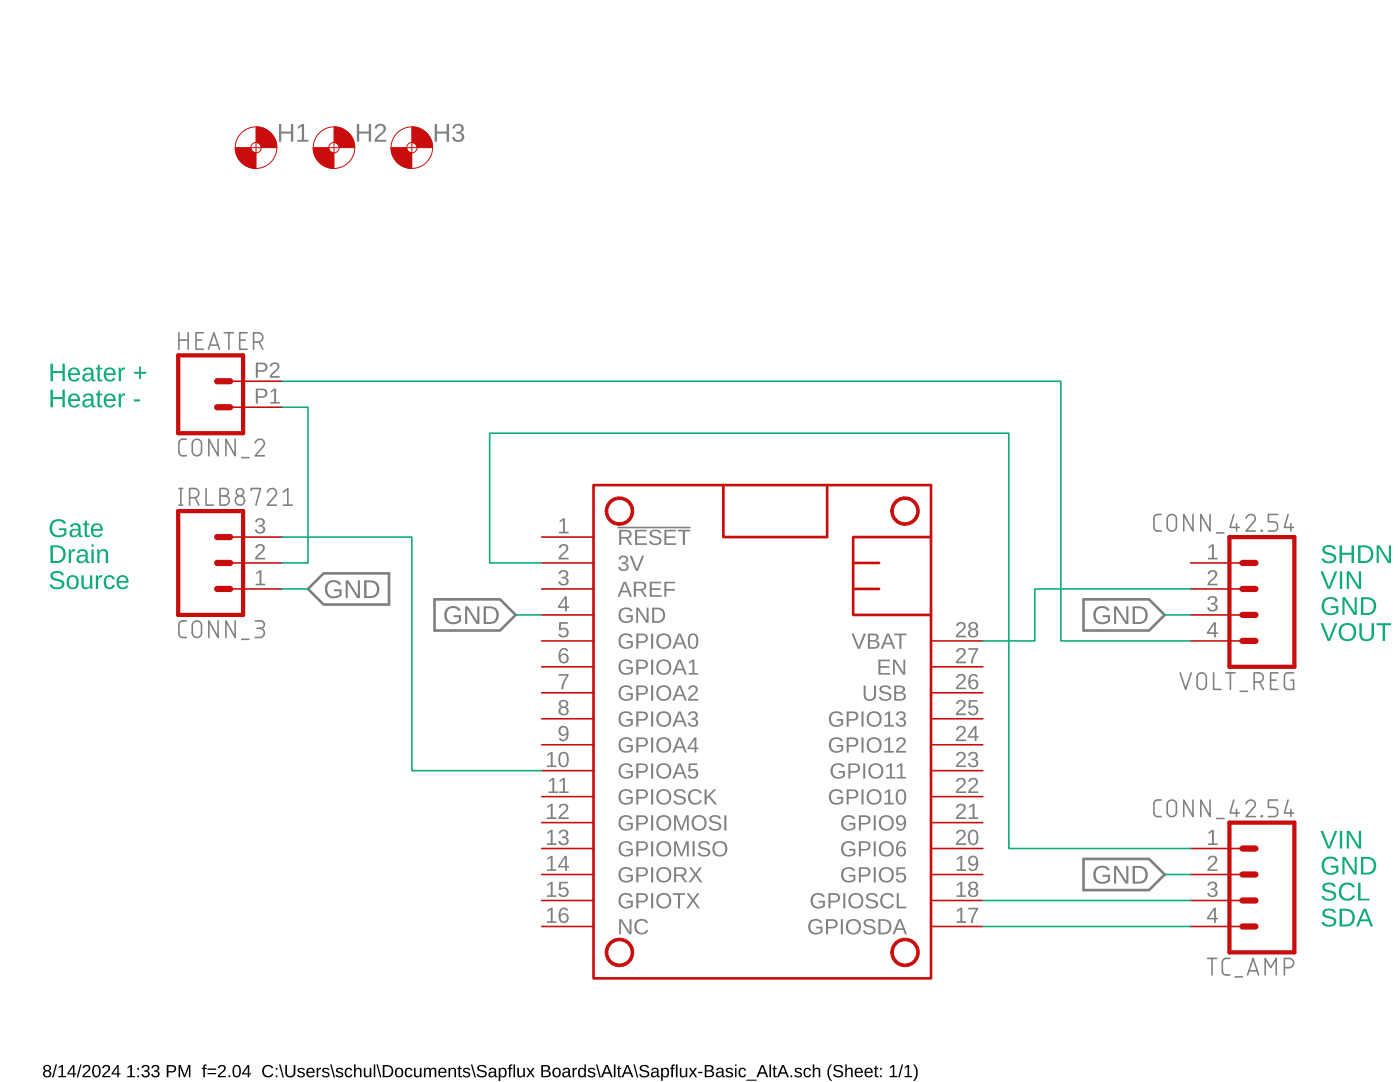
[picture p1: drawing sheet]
<?xml version="1.0" encoding="utf-8"?>
<!DOCTYPE eagle SYSTEM "eagle.dtd">
<eagle version="9.6.2">
<drawing>
<settings>
<setting alwaysvectorfont="no"/>
<setting verticaltext="up"/>
</settings>
<grid distance="0.1" unitdist="inch" unit="inch" style="lines" multiple="1" display="no" altdistance="0.01" altunitdist="inch" altunit="inch"/>
<schematic xreflabel="%F%N/%S.%C%R" xrefpart="/%S.%C%R">
<libraries>
<library name="bschulz">
<symbols>
<symbol name="MICROSHIELD">
<wire x1="0" y1="33.02" x2="0" y2="22.86" width="0.254" layer="94"/>
<wire x1="0" y1="22.86" x2="0" y2="12.7" width="0.254" layer="94"/>
<wire x1="0" y1="12.7" x2="0" y2="0" width="0.254" layer="94"/>
<wire x1="0" y1="0" x2="48.26" y2="0" width="0.254" layer="94"/>
<wire x1="48.26" y1="0" x2="48.26" y2="33.02" width="0.254" layer="94"/>
<wire x1="48.26" y1="33.02" x2="12.7" y2="33.02" width="0.254" layer="94"/>
<pin name="!RESET" x="5.08" y="-5.08" length="middle" direction="in" rot="R90"/>
<pin name="3V" x="7.62" y="-5.08" length="middle" direction="sup" rot="R90"/>
<pin name="AREF" x="10.16" y="-5.08" length="middle" direction="pas" rot="R90"/>
<pin name="GND" x="12.7" y="-5.08" length="middle" direction="pwr" rot="R90"/>
<pin name="GPIOA0" x="15.24" y="-5.08" length="middle" rot="R90"/>
<pin name="GPIOA1" x="17.78" y="-5.08" length="middle" rot="R90"/>
<pin name="GPIOA2" x="20.32" y="-5.08" length="middle" rot="R90"/>
<pin name="GPIOA3" x="22.86" y="-5.08" length="middle" rot="R90"/>
<pin name="GPIOA4" x="25.4" y="-5.08" length="middle" rot="R90"/>
<pin name="GPIOA5" x="27.94" y="-5.08" length="middle" rot="R90"/>
<pin name="GPIOSCK" x="30.48" y="-5.08" length="middle" rot="R90"/>
<pin name="GPIOMOSI" x="33.02" y="-5.08" length="middle" rot="R90"/>
<pin name="GPIOMISO" x="35.56" y="-5.08" length="middle" rot="R90"/>
<pin name="GPIORX" x="38.1" y="-5.08" length="middle" rot="R90"/>
<pin name="GPIOTX" x="40.64" y="-5.08" length="middle" rot="R90"/>
<pin name="NC" x="43.18" y="-5.08" length="middle" direction="pas" rot="R90"/>
<pin name="GPIOSDA" x="43.18" y="38.1" length="middle" rot="R270"/>
<pin name="GPIOSCL" x="40.64" y="38.1" length="middle" rot="R270"/>
<circle x="45.72" y="30.48" radius="1.27" width="0.254" layer="94"/>
<circle x="45.72" y="2.54" radius="1.27" width="0.254" layer="94"/>
<pin name="GPIO5" x="38.1" y="38.1" length="middle" rot="R270"/>
<pin name="GPIO9" x="33.02" y="38.1" length="middle" rot="R270"/>
<pin name="GPIO6" x="35.56" y="38.1" length="middle" rot="R270"/>
<pin name="GPIO10" x="30.48" y="38.1" length="middle" rot="R270"/>
<pin name="GPIO11" x="27.94" y="38.1" length="middle" rot="R270"/>
<pin name="GPIO12" x="25.4" y="38.1" length="middle" rot="R270"/>
<pin name="GPIO13" x="22.86" y="38.1" length="middle" rot="R270"/>
<pin name="EN" x="17.78" y="38.1" length="middle" direction="pas" rot="R270"/>
<pin name="USB" x="20.32" y="38.1" length="middle" direction="sup" rot="R270"/>
<pin name="VBAT" x="15.24" y="38.1" length="middle" direction="sup" rot="R270"/>
<wire x1="12.7" y1="33.02" x2="5.08" y2="33.02" width="0.254" layer="94"/>
<wire x1="5.08" y1="33.02" x2="0" y2="33.02" width="0.254" layer="94"/>
<wire x1="5.08" y1="33.02" x2="5.08" y2="25.4" width="0.254" layer="94"/>
<wire x1="5.08" y1="25.4" x2="7.62" y2="25.4" width="0.254" layer="94"/>
<wire x1="7.62" y1="25.4" x2="10.16" y2="25.4" width="0.254" layer="94"/>
<wire x1="10.16" y1="25.4" x2="12.7" y2="25.4" width="0.254" layer="94"/>
<wire x1="12.7" y1="25.4" x2="12.7" y2="33.02" width="0.254" layer="94"/>
<wire x1="7.62" y1="27.94" x2="7.62" y2="25.4" width="0.254" layer="94"/>
<wire x1="10.16" y1="27.94" x2="10.16" y2="25.4" width="0.254" layer="94"/>
<wire x1="0" y1="22.86" x2="5.08" y2="22.86" width="0.254" layer="94"/>
<wire x1="5.08" y1="22.86" x2="5.08" y2="12.7" width="0.254" layer="94"/>
<wire x1="5.08" y1="12.7" x2="0" y2="12.7" width="0.254" layer="94"/>
<circle x="2.54" y="2.54" radius="1.27" width="0.254" layer="94"/>
<circle x="2.54" y="30.48" radius="1.27" width="0.254" layer="94"/>
</symbol>
<symbol name="CONN_04">
<wire x1="1.27" y1="-5.08" x2="-5.08" y2="-5.08" width="0.4064" layer="94"/>
<wire x1="-1.27" y1="2.54" x2="0" y2="2.54" width="0.6096" layer="94"/>
<wire x1="-1.27" y1="0" x2="0" y2="0" width="0.6096" layer="94"/>
<wire x1="-1.27" y1="-2.54" x2="0" y2="-2.54" width="0.6096" layer="94"/>
<wire x1="-5.08" y1="7.62" x2="-5.08" y2="-5.08" width="0.4064" layer="94"/>
<wire x1="1.27" y1="-5.08" x2="1.27" y2="7.62" width="0.4064" layer="94"/>
<wire x1="-5.08" y1="7.62" x2="1.27" y2="7.62" width="0.4064" layer="94"/>
<wire x1="-1.27" y1="5.08" x2="0" y2="5.08" width="0.6096" layer="94"/>
<text x="-5.08" y="-7.366" size="1.778" layer="96" font="vector">&gt;VALUE</text>
<text x="-5.08" y="8.128" size="1.778" layer="95" font="vector">&gt;NAME</text>
<pin name="1" x="5.08" y="-2.54" visible="pad" length="middle" direction="pas" swaplevel="1" rot="R180"/>
<pin name="2" x="5.08" y="0" visible="pad" length="middle" direction="pas" swaplevel="1" rot="R180"/>
<pin name="3" x="5.08" y="2.54" visible="pad" length="middle" direction="pas" swaplevel="1" rot="R180"/>
<pin name="4" x="5.08" y="5.08" visible="pad" length="middle" direction="pas" swaplevel="1" rot="R180"/>
</symbol>
<symbol name="CONN_03">
<wire x1="1.27" y1="-2.54" x2="-5.08" y2="-2.54" width="0.4064" layer="94"/>
<wire x1="-1.27" y1="5.08" x2="0" y2="5.08" width="0.6096" layer="94"/>
<wire x1="-1.27" y1="2.54" x2="0" y2="2.54" width="0.6096" layer="94"/>
<wire x1="-1.27" y1="0" x2="0" y2="0" width="0.6096" layer="94"/>
<wire x1="-5.08" y1="7.62" x2="-5.08" y2="-2.54" width="0.4064" layer="94"/>
<wire x1="1.27" y1="-2.54" x2="1.27" y2="7.62" width="0.4064" layer="94"/>
<wire x1="-5.08" y1="7.62" x2="1.27" y2="7.62" width="0.4064" layer="94"/>
<text x="-5.08" y="-4.826" size="1.778" layer="96" font="vector">&gt;VALUE</text>
<text x="-5.08" y="8.128" size="1.778" layer="95" font="vector">&gt;NAME</text>
<pin name="1" x="5.08" y="0" visible="pad" length="middle" direction="pas" swaplevel="1" rot="R180"/>
<pin name="2" x="5.08" y="2.54" visible="pad" length="middle" direction="pas" swaplevel="1" rot="R180"/>
<pin name="3" x="5.08" y="5.08" visible="pad" length="middle" direction="pas" swaplevel="1" rot="R180"/>
</symbol>
<symbol name="CONN_02">
<wire x1="3.81" y1="-2.54" x2="-2.54" y2="-2.54" width="0.4064" layer="94"/>
<wire x1="1.27" y1="2.54" x2="2.54" y2="2.54" width="0.6096" layer="94"/>
<wire x1="1.27" y1="0" x2="2.54" y2="0" width="0.6096" layer="94"/>
<wire x1="-2.54" y1="5.08" x2="-2.54" y2="-2.54" width="0.4064" layer="94"/>
<wire x1="3.81" y1="-2.54" x2="3.81" y2="5.08" width="0.4064" layer="94"/>
<wire x1="-2.54" y1="5.08" x2="3.81" y2="5.08" width="0.4064" layer="94"/>
<text x="-2.54" y="-4.826" size="1.778" layer="96" font="vector">&gt;VALUE</text>
<text x="-2.54" y="5.588" size="1.778" layer="95" font="vector">&gt;NAME</text>
<pin name="1" x="7.62" y="0" visible="pad" length="middle" direction="pas" swaplevel="1" rot="R180"/>
<pin name="2" x="7.62" y="2.54" visible="pad" length="middle" direction="pas" swaplevel="1" rot="R180"/>
</symbol>
<symbol name="MOUNT-HOLE">
<wire x1="0" y1="1.27" x2="1.27" y2="0" width="1.524" layer="94" curve="-90" cap="flat"/>
<wire x1="-1.27" y1="0" x2="0" y2="-1.27" width="1.524" layer="94" curve="90" cap="flat"/>
<wire x1="-0.508" y1="0" x2="0.508" y2="0" width="0.0508" layer="94"/>
<wire x1="0" y1="0.508" x2="0" y2="-0.508" width="0.0508" layer="94"/>
<circle x="0" y="0" radius="2.032" width="0.0508" layer="94"/>
<circle x="0" y="0" radius="0.508" width="0.0508" layer="94"/>
<text x="2.032" y="0.5842" size="1.778" layer="95">&gt;NAME</text>
<text x="2.032" y="-2.4638" size="1.778" layer="96">&gt;VALUE</text>
</symbol>
</symbols>
<devicesets>
<deviceset name="FEATHERWING" prefix="MS">
<gates>
<gate name="G$1" symbol="MICROSHIELD" x="-25.4" y="-15.24"/>
</gates>
<devices>
<device name="" package="FEATHERWING">
<connects>
<connect gate="G$1" pin="!RESET" pad="1"/>
<connect gate="G$1" pin="3V" pad="2"/>
<connect gate="G$1" pin="AREF" pad="3"/>
<connect gate="G$1" pin="EN" pad="27"/>
<connect gate="G$1" pin="GND" pad="4"/>
<connect gate="G$1" pin="GPIO10" pad="22"/>
<connect gate="G$1" pin="GPIO11" pad="23"/>
<connect gate="G$1" pin="GPIO12" pad="24"/>
<connect gate="G$1" pin="GPIO13" pad="25"/>
<connect gate="G$1" pin="GPIO5" pad="19"/>
<connect gate="G$1" pin="GPIO6" pad="20"/>
<connect gate="G$1" pin="GPIO9" pad="21"/>
<connect gate="G$1" pin="GPIOA0" pad="5"/>
<connect gate="G$1" pin="GPIOA1" pad="6"/>
<connect gate="G$1" pin="GPIOA2" pad="7"/>
<connect gate="G$1" pin="GPIOA3" pad="8"/>
<connect gate="G$1" pin="GPIOA4" pad="9"/>
<connect gate="G$1" pin="GPIOA5" pad="10"/>
<connect gate="G$1" pin="GPIOMISO" pad="13"/>
<connect gate="G$1" pin="GPIOMOSI" pad="12"/>
<connect gate="G$1" pin="GPIORX" pad="14"/>
<connect gate="G$1" pin="GPIOSCK" pad="11"/>
<connect gate="G$1" pin="GPIOSCL" pad="18"/>
<connect gate="G$1" pin="GPIOSDA" pad="17"/>
<connect gate="G$1" pin="GPIOTX" pad="15"/>
<connect gate="G$1" pin="NC" pad="16"/>
<connect gate="G$1" pin="USB" pad="26"/>
<connect gate="G$1" pin="VBAT" pad="28"/>
</connects>
<technologies>
<technology name=""/>
</technologies>
</device>
<device name="_NODIM" package="FEATHERWING_DIM">
<connects>
<connect gate="G$1" pin="!RESET" pad="1"/>
<connect gate="G$1" pin="3V" pad="2"/>
<connect gate="G$1" pin="AREF" pad="3"/>
<connect gate="G$1" pin="EN" pad="27"/>
<connect gate="G$1" pin="GND" pad="4"/>
<connect gate="G$1" pin="GPIO10" pad="22"/>
<connect gate="G$1" pin="GPIO11" pad="23"/>
<connect gate="G$1" pin="GPIO12" pad="24"/>
<connect gate="G$1" pin="GPIO13" pad="25"/>
<connect gate="G$1" pin="GPIO5" pad="19"/>
<connect gate="G$1" pin="GPIO6" pad="20"/>
<connect gate="G$1" pin="GPIO9" pad="21"/>
<connect gate="G$1" pin="GPIOA0" pad="5"/>
<connect gate="G$1" pin="GPIOA1" pad="6"/>
<connect gate="G$1" pin="GPIOA2" pad="7"/>
<connect gate="G$1" pin="GPIOA3" pad="8"/>
<connect gate="G$1" pin="GPIOA4" pad="9"/>
<connect gate="G$1" pin="GPIOA5" pad="10"/>
<connect gate="G$1" pin="GPIOMISO" pad="13"/>
<connect gate="G$1" pin="GPIOMOSI" pad="12"/>
<connect gate="G$1" pin="GPIORX" pad="14"/>
<connect gate="G$1" pin="GPIOSCK" pad="11"/>
<connect gate="G$1" pin="GPIOSCL" pad="18"/>
<connect gate="G$1" pin="GPIOSDA" pad="17"/>
<connect gate="G$1" pin="GPIOTX" pad="15"/>
<connect gate="G$1" pin="NC" pad="16"/>
<connect gate="G$1" pin="USB" pad="26"/>
<connect gate="G$1" pin="VBAT" pad="28"/>
</connects>
<technologies>
<technology name=""/>
</technologies>
</device>
<device name="LAYOUT" package="FEATHERWING_MIN">
<connects>
<connect gate="G$1" pin="!RESET" pad="1"/>
<connect gate="G$1" pin="3V" pad="2"/>
<connect gate="G$1" pin="AREF" pad="3"/>
<connect gate="G$1" pin="EN" pad="27"/>
<connect gate="G$1" pin="GND" pad="4"/>
<connect gate="G$1" pin="GPIO10" pad="22"/>
<connect gate="G$1" pin="GPIO11" pad="23"/>
<connect gate="G$1" pin="GPIO12" pad="24"/>
<connect gate="G$1" pin="GPIO13" pad="25"/>
<connect gate="G$1" pin="GPIO5" pad="19"/>
<connect gate="G$1" pin="GPIO6" pad="20"/>
<connect gate="G$1" pin="GPIO9" pad="21"/>
<connect gate="G$1" pin="GPIOA0" pad="5"/>
<connect gate="G$1" pin="GPIOA1" pad="6"/>
<connect gate="G$1" pin="GPIOA2" pad="7"/>
<connect gate="G$1" pin="GPIOA3" pad="8"/>
<connect gate="G$1" pin="GPIOA4" pad="9"/>
<connect gate="G$1" pin="GPIOA5" pad="10"/>
<connect gate="G$1" pin="GPIOMISO" pad="13"/>
<connect gate="G$1" pin="GPIOMOSI" pad="12"/>
<connect gate="G$1" pin="GPIORX" pad="14"/>
<connect gate="G$1" pin="GPIOSCK" pad="11"/>
<connect gate="G$1" pin="GPIOSCL" pad="18"/>
<connect gate="G$1" pin="GPIOSDA" pad="17"/>
<connect gate="G$1" pin="GPIOTX" pad="15"/>
<connect gate="G$1" pin="NC" pad="16"/>
<connect gate="G$1" pin="USB" pad="26"/>
<connect gate="G$1" pin="VBAT" pad="28"/>
</connects>
<technologies>
<technology name=""/>
</technologies>
</device>
</devices>
</deviceset>
<deviceset name="CONN_4" prefix="J">
<gates>
<gate name="G$1" symbol="CONN_04" x="2.54" y="-2.54"/>
</gates>
<devices>
<device name="2.54_SCREW" package="1X04_SCREW">
<connects>
<connect gate="G$1" pin="1" pad="1"/>
<connect gate="G$1" pin="2" pad="2"/>
<connect gate="G$1" pin="3" pad="3"/>
<connect gate="G$1" pin="4" pad="4"/>
</connects>
<technologies>
<technology name="">
<attribute name="DIGIKEY" value="ED10563-ND" constant="no"/>
<attribute name="MF" value="On Shore" constant="no"/>
<attribute name="MPN" value="OSTVN04A150" constant="no"/>
</technology>
</technologies>
</device>
<device name="2.54" package="1X04">
<connects>
<connect gate="G$1" pin="1" pad="1"/>
<connect gate="G$1" pin="2" pad="2"/>
<connect gate="G$1" pin="3" pad="3"/>
<connect gate="G$1" pin="4" pad="4"/>
</connects>
<technologies>
<technology name=""/>
</technologies>
</device>
<device name="2.54_NOSILK" package="1X04_NOSILK">
<connects>
<connect gate="G$1" pin="1" pad="1"/>
<connect gate="G$1" pin="2" pad="2"/>
<connect gate="G$1" pin="3" pad="3"/>
<connect gate="G$1" pin="4" pad="4"/>
</connects>
<technologies>
<technology name=""/>
</technologies>
</device>
<device name="JST" package="1X04_2MM_JST">
<connects>
<connect gate="G$1" pin="1" pad="1"/>
<connect gate="G$1" pin="2" pad="2"/>
<connect gate="G$1" pin="3" pad="3"/>
<connect gate="G$1" pin="4" pad="4"/>
</connects>
<technologies>
<technology name="">
<attribute name="DIGIKEY" value="455-1819-ND" constant="no"/>
<attribute name="MF" value="JST" constant="no"/>
<attribute name="MPN" value="B04B-PASK(LF)(SN)" constant="no"/>
</technology>
</technologies>
</device>
</devices>
</deviceset>
<deviceset name="CONN_3" prefix="J">
<gates>
<gate name="G$1" symbol="CONN_03" x="0" y="-2.54"/>
</gates>
<devices>
<device name="2.54_SCREW" package="1X03_SCREW">
<connects>
<connect gate="G$1" pin="1" pad="1"/>
<connect gate="G$1" pin="2" pad="2"/>
<connect gate="G$1" pin="3" pad="3"/>
</connects>
<technologies>
<technology name="">
<attribute name="DIGIKEY" value="ED10562-ND" constant="no"/>
<attribute name="MF" value="On Shore" constant="no"/>
<attribute name="MPN" value="OSTVN03A150" constant="no"/>
</technology>
</technologies>
</device>
<device name="3.5_SCREW" package="1X03_3.5MM_SCREW">
<connects>
<connect gate="G$1" pin="1" pad="1"/>
<connect gate="G$1" pin="2" pad="2"/>
<connect gate="G$1" pin="3" pad="3"/>
</connects>
<technologies>
<technology name="">
<attribute name="DIGIKEY" value="ED2636-ND" constant="no"/>
<attribute name="MF" value="OnShore" constant="no"/>
<attribute name="MPN" value="OSTTE030161" constant="no"/>
</technology>
</technologies>
</device>
<device name="" package="1X03">
<connects>
<connect gate="G$1" pin="1" pad="1"/>
<connect gate="G$1" pin="2" pad="2"/>
<connect gate="G$1" pin="3" pad="3"/>
</connects>
<technologies>
<technology name=""/>
</technologies>
</device>
<device name="POLAR" package="MOLEX-1X3">
<connects>
<connect gate="G$1" pin="1" pad="1"/>
<connect gate="G$1" pin="2" pad="2"/>
<connect gate="G$1" pin="3" pad="3"/>
</connects>
<technologies>
<technology name=""/>
</technologies>
</device>
<device name="MICROFIT_RT" package="1X3_MICROFIT_RT">
<connects>
<connect gate="G$1" pin="1" pad="1"/>
<connect gate="G$1" pin="2" pad="2"/>
<connect gate="G$1" pin="3" pad="3"/>
</connects>
<technologies>
<technology name="">
<attribute name="DIGIKEY" value="WM1861-ND" constant="no"/>
<attribute name="MF" value="Molex" constant="no"/>
<attribute name="MPN" value="0436500300" constant="no"/>
</technology>
</technologies>
</device>
<device name="5.08_PLUG" package="1X03_5.08MM_PLUG">
<connects>
<connect gate="G$1" pin="1" pad="1"/>
<connect gate="G$1" pin="2" pad="2"/>
<connect gate="G$1" pin="3" pad="3"/>
</connects>
<technologies>
<technology name=""/>
</technologies>
</device>
<device name="JST" package="1X03_2MM_JST">
<connects>
<connect gate="G$1" pin="1" pad="1"/>
<connect gate="G$1" pin="2" pad="2"/>
<connect gate="G$1" pin="3" pad="3"/>
</connects>
<technologies>
<technology name="">
<attribute name="DIGIKEY" value="455-1818-ND" constant="no"/>
<attribute name="MF" value="JST" constant="no"/>
<attribute name="MPN" value="B03B-PASK(LF)(SN)" constant="no"/>
</technology>
</technologies>
</device>
</devices>
</deviceset>
<deviceset name="CONN_02" prefix="J" uservalue="yes">
<gates>
<gate name="G$1" symbol="CONN_02" x="-2.54" y="0"/>
</gates>
<devices>
<device name="" package="1X02">
<connects>
<connect gate="G$1" pin="1" pad="1"/>
<connect gate="G$1" pin="2" pad="2"/>
</connects>
<technologies>
<technology name=""/>
</technologies>
</device>
<device name="POLAR" package="MOLEX-1X2">
<connects>
<connect gate="G$1" pin="1" pad="1"/>
<connect gate="G$1" pin="2" pad="2"/>
</connects>
<technologies>
<technology name="">
<attribute name="DIGIKEY" value="WM2700-ND" constant="no"/>
<attribute name="MF" value="Molex" constant="no"/>
<attribute name="MPN" value="0022112022" constant="no"/>
<attribute name="SF_ID" value="PRT-09918" constant="no"/>
</technology>
</technologies>
</device>
<device name="3.5MM" package="SCREWTERMINAL-3.5MM-2">
<connects>
<connect gate="G$1" pin="1" pad="1"/>
<connect gate="G$1" pin="2" pad="2"/>
</connects>
<technologies>
<technology name="">
<attribute name="DIGIKEY" value="ED2635-ND" constant="no"/>
<attribute name="MF" value="On Shore Technology" constant="no"/>
<attribute name="MPN" value="OSTTE020161" constant="no"/>
<attribute name="PROD_ID" value="CONN-08399" constant="no"/>
</technology>
</technologies>
</device>
<device name="-JST-2MM-SMT" package="JST-2-SMD">
<connects>
<connect gate="G$1" pin="1" pad="2"/>
<connect gate="G$1" pin="2" pad="1"/>
</connects>
<technologies>
<technology name="">
<attribute name="DIGIKEY" value="455-1749-1-ND" constant="no"/>
<attribute name="MF" value="JST" constant="no"/>
<attribute name="MPN" value="S2B-PH-SM4-TB(LF)(SN)" constant="no"/>
<attribute name="PROD_ID" value="CONN-11443"/>
</technology>
</technologies>
</device>
<device name="PTH2" package="1X02_BIG">
<connects>
<connect gate="G$1" pin="1" pad="P$1"/>
<connect gate="G$1" pin="2" pad="P$2"/>
</connects>
<technologies>
<technology name=""/>
</technologies>
</device>
<device name="4UCON-15767" package="JST-2-SMD-VERT">
<connects>
<connect gate="G$1" pin="1" pad="GND"/>
<connect gate="G$1" pin="2" pad="VCC"/>
</connects>
<technologies>
<technology name=""/>
</technologies>
</device>
<device name="5MM" package="SCREWTERMINAL-5MM-2">
<connects>
<connect gate="G$1" pin="1" pad="1"/>
<connect gate="G$1" pin="2" pad="2"/>
</connects>
<technologies>
<technology name="">
<attribute name="SF_SKU" value="PRT-08432" constant="no"/>
</technology>
</technologies>
</device>
<device name="LOCK" package="1X02_LOCK">
<connects>
<connect gate="G$1" pin="1" pad="1"/>
<connect gate="G$1" pin="2" pad="2"/>
</connects>
<technologies>
<technology name=""/>
</technologies>
</device>
<device name="POLAR_LOCK" package="MOLEX-1X2_LOCK">
<connects>
<connect gate="G$1" pin="1" pad="1"/>
<connect gate="G$1" pin="2" pad="2"/>
</connects>
<technologies>
<technology name="">
<attribute name="SF_ID" value="PRT-09918" constant="no"/>
</technology>
</technologies>
</device>
<device name="LOCK_LONGPADS" package="1X02_LOCK_LONGPADS">
<connects>
<connect gate="G$1" pin="1" pad="1"/>
<connect gate="G$1" pin="2" pad="2"/>
</connects>
<technologies>
<technology name=""/>
</technologies>
</device>
<device name="3.5MM_LOCK" package="SCREWTERMINAL-3.5MM-2_LOCK">
<connects>
<connect gate="G$1" pin="1" pad="1"/>
<connect gate="G$1" pin="2" pad="2"/>
</connects>
<technologies>
<technology name="">
<attribute name="PROD_ID" value="CONN-08399" constant="no"/>
</technology>
</technologies>
</device>
<device name="PTH3" package="1X02_LONGPADS">
<connects>
<connect gate="G$1" pin="1" pad="1"/>
<connect gate="G$1" pin="2" pad="2"/>
</connects>
<technologies>
<technology name=""/>
</technologies>
</device>
<device name="1X02_NO_SILK" package="1X02_NO_SILK">
<connects>
<connect gate="G$1" pin="1" pad="1"/>
<connect gate="G$1" pin="2" pad="2"/>
</connects>
<technologies>
<technology name=""/>
</technologies>
</device>
<device name="JST-PTH-2" package="JST-2-PTH">
<connects>
<connect gate="G$1" pin="1" pad="1"/>
<connect gate="G$1" pin="2" pad="2"/>
</connects>
<technologies>
<technology name="">
<attribute name="PROD_ID" value="CONN-09863" constant="no"/>
<attribute name="SKU" value="PRT-09914" constant="no"/>
</technology>
</technologies>
</device>
<device name="PTH4" package="1X02_XTRA_BIG">
<connects>
<connect gate="G$1" pin="1" pad="1"/>
<connect gate="G$1" pin="2" pad="2"/>
</connects>
<technologies>
<technology name=""/>
</technologies>
</device>
<device name="POGO_PIN_HOLES_ONLY" package="1X02_PP_HOLES_ONLY">
<connects>
<connect gate="G$1" pin="1" pad="1"/>
<connect gate="G$1" pin="2" pad="2"/>
</connects>
<technologies>
<technology name=""/>
</technologies>
</device>
<device name="3.5MM-NO_SILK" package="SCREWTERMINAL-3.5MM-2-NS">
<connects>
<connect gate="G$1" pin="1" pad="1"/>
<connect gate="G$1" pin="2" pad="2"/>
</connects>
<technologies>
<technology name="">
<attribute name="DIGIKEY" value="ED2635-ND" constant="no"/>
<attribute name="MF" value="On Shore Technology" constant="no"/>
<attribute name="MPN" value="OSTTE020161" constant="no"/>
<attribute name="PROD_ID" value="CONN-08399" constant="no"/>
</technology>
</technologies>
</device>
<device name="-JST-2-PTH-NO_SILK" package="JST-2-PTH-NS">
<connects>
<connect gate="G$1" pin="1" pad="1"/>
<connect gate="G$1" pin="2" pad="2"/>
</connects>
<technologies>
<technology name=""/>
</technologies>
</device>
<device name="JST-PTH-2-KIT" package="JST-2-PTH-KIT">
<connects>
<connect gate="G$1" pin="1" pad="1"/>
<connect gate="G$1" pin="2" pad="2"/>
</connects>
<technologies>
<technology name=""/>
</technologies>
</device>
<device name="SPRING-2.54-RA" package="SPRINGTERMINAL-2.54MM-2">
<connects>
<connect gate="G$1" pin="1" pad="1"/>
<connect gate="G$1" pin="2" pad="2"/>
</connects>
<technologies>
<technology name=""/>
</technologies>
</device>
<device name="2.54_SCREW" package="1X02_2.54_SCREWTERM">
<connects>
<connect gate="G$1" pin="1" pad="P1"/>
<connect gate="G$1" pin="2" pad="P2"/>
</connects>
<technologies>
<technology name="">
<attribute name="DIGIKEY" value="ED10561-ND" constant="no"/>
<attribute name="MF" value="OnShore" constant="no"/>
<attribute name="MPN" value="OSTVN02A150" constant="no"/>
</technology>
</technologies>
</device>
<device name="SMALL_POKEHOME" package="1X02_POKEHOME">
<connects>
<connect gate="G$1" pin="1" pad="P1 P3"/>
<connect gate="G$1" pin="2" pad="P2 P4"/>
</connects>
<technologies>
<technology name="">
<attribute name="PROD_ID" value="CONN-13512"/>
</technology>
</technologies>
</device>
<device name="PTH_RA_FEMALE" package="1X02_RA_PTH_FEMALE">
<connects>
<connect gate="G$1" pin="1" pad="1"/>
<connect gate="G$1" pin="2" pad="2"/>
</connects>
<technologies>
<technology name="">
<attribute name="PROD_ID" value="CONN-13700"/>
</technology>
</technologies>
</device>
<device name="39532_RA" package="1X02_39532_RIGHT">
<connects>
<connect gate="G$1" pin="1" pad="1"/>
<connect gate="G$1" pin="2" pad="2"/>
</connects>
<technologies>
<technology name="">
<attribute name="DIGIKEY" value="WM7845-ND" constant="no"/>
<attribute name="MF" value="Molex" constant="no"/>
<attribute name="MPN" value="0395321002" constant="no"/>
</technology>
</technologies>
</device>
<device name="3.5MM_ROUND" package="SCREWTERMINAL-3.5MM-2_ROUND">
<connects>
<connect gate="G$1" pin="1" pad="1"/>
<connect gate="G$1" pin="2" pad="2"/>
</connects>
<technologies>
<technology name="">
<attribute name="DIGIKEY" value="ED2635-ND" constant="no"/>
<attribute name="MF" value="OnShore" constant="no"/>
<attribute name="MPN" value="OSTTE020161" constant="no"/>
</technology>
</technologies>
</device>
<device name="2.54_SCREW_ROUND" package="1X02_2.54_SCREWTERM_ROUND">
<connects>
<connect gate="G$1" pin="1" pad="P1"/>
<connect gate="G$1" pin="2" pad="P2"/>
</connects>
<technologies>
<technology name="">
<attribute name="DIGIKEY" value="ED10561-ND" constant="no"/>
<attribute name="MF" value="OnShore" constant="no"/>
<attribute name="MPN" value="OSTVN02A150" constant="no"/>
</technology>
</technologies>
</device>
<device name="3.5MM_ROUND_RESTRICT" package="SCREWTERMINAL-3.5MM-2_ROUND_RESTRICT">
<connects>
<connect gate="G$1" pin="1" pad="1"/>
<connect gate="G$1" pin="2" pad="2"/>
</connects>
<technologies>
<technology name="">
<attribute name="DIGIKEY" value="ED2635-ND" constant="no"/>
<attribute name="MF" value="On Shore" constant="no"/>
<attribute name="MPN" value="OSTTE020161" constant="no"/>
</technology>
</technologies>
</device>
</devices>
</deviceset>
<deviceset name="MOUNTING_HOLE" prefix="H" uservalue="yes">
<gates>
<gate name="G$1" symbol="MOUNT-HOLE" x="0" y="0"/>
</gates>
<devices>
<device name="2_NP" package="2_56">
<technologies>
<technology name="">
<attribute name="DIGIKEY" value="DNP" constant="no"/>
<attribute name="MF" value="N/A" constant="no"/>
<attribute name="MPN" value="DNP" constant="no"/>
</technology>
</technologies>
</device>
<device name="4_NP" package="4_40">
<technologies>
<technology name="">
<attribute name="DIGIKEY" value="DNP" constant="no"/>
<attribute name="MF" value="N/A" constant="no"/>
<attribute name="MPN" value="DNP" constant="no"/>
</technology>
</technologies>
</device>
<device name="4_PL" package="4_40_PLATED">
<technologies>
<technology name="">
<attribute name="DIGIKEY" value="DNP" constant="no"/>
<attribute name="MF" value="N/A" constant="no"/>
<attribute name="MPN" value="DNP" constant="no"/>
</technology>
</technologies>
</device>
<device name="2_PL" package="2_56_PLATED">
<technologies>
<technology name="">
<attribute name="DIGIKEY" value="DNP" constant="no"/>
<attribute name="MF" value="N/A" constant="no"/>
<attribute name="MPN" value="DNP" constant="no"/>
</technology>
</technologies>
</device>
<device name="4_NP_CLOSE" package="4_40_CLOSE">
<technologies>
<technology name=""/>
</technologies>
</device>
<device name="4_PL_GND" package="4_40_GND">
<technologies>
<technology name=""/>
</technologies>
</device>
</devices>
</deviceset>
</devicesets>
</library>
</libraries>
<attributes>
</attributes>
<variantdefs>
</variantdefs>
<classes>
<class number="0" name="default" width="0" drill="0">
</class>
</classes>
<parts>
<part name="MS1" library="bschulz" deviceset="FEATHERWING" device="LAYOUT"/>
<part name="TC_AMP" library="bschulz" deviceset="CONN_4" device="2.54"/>
<part name="VOLT_REG" library="bschulz" deviceset="CONN_4" device="2.54"/>
<part name="IRLB8721" library="bschulz" deviceset="CONN_3" device=""/>
<part name="HEATER" library="bschulz" deviceset="CONN_02" device="2.54_SCREW_ROUND" value="CONN_2"/>
<part name="H1" library="bschulz" deviceset="MOUNTING_HOLE" device="4_NP"/>
<part name="H2" library="bschulz" deviceset="MOUNTING_HOLE" device="4_NP"/>
<part name="H3" library="bschulz" deviceset="MOUNTING_HOLE" device="4_NP"/>
</parts>
<sheets>
<sheet>
<plain>
<text x="142.24" y="68.58" size="1.778" layer="91">SHDN</text>
<text x="142.24" y="66.04" size="1.778" layer="91">VIN</text>
<text x="142.24" y="63.5" size="1.778" layer="91">GND</text>
<text x="142.24" y="60.96" size="1.778" layer="91">VOUT</text>
<text x="142.24" y="40.64" size="1.778" layer="91">VIN</text>
<text x="142.24" y="38.1" size="1.778" layer="91">GND</text>
<text x="142.24" y="35.56" size="1.778" layer="91">SCL</text>
<text x="142.24" y="33.02" size="1.778" layer="91">SDA</text>
<text x="17.78" y="71.12" size="1.778" layer="91">Gate</text>
<text x="17.78" y="68.58" size="1.778" layer="91">Drain</text>
<text x="17.78" y="66.04" size="1.778" layer="91">Source</text>
<text x="17.78" y="86.36" size="1.778" layer="91">Heater +</text>
<text x="17.78" y="83.82" size="1.778" layer="91">Heater -</text>
</plain>
<instances>
<instance part="MS1" gate="G$1" x="71.12" y="76.2" smashed="yes" rot="R270"/>
<instance part="TC_AMP" gate="G$1" x="134.62" y="38.1" smashed="yes" rot="R180">
<attribute name="VALUE" x="139.7" y="45.466" size="1.778" layer="96" font="vector" rot="R180"/>
<attribute name="NAME" x="139.7" y="29.972" size="1.778" layer="95" font="vector" rot="R180"/>
</instance>
<instance part="VOLT_REG" gate="G$1" x="134.62" y="66.04" smashed="yes" rot="R180">
<attribute name="VALUE" x="139.7" y="73.406" size="1.778" layer="96" font="vector" rot="R180"/>
<attribute name="NAME" x="139.7" y="57.912" size="1.778" layer="95" font="vector" rot="R180"/>
</instance>
<instance part="IRLB8721" gate="G$1" x="35.56" y="66.04" smashed="yes">
<attribute name="VALUE" x="30.48" y="61.214" size="1.778" layer="96" font="vector"/>
<attribute name="NAME" x="30.48" y="74.168" size="1.778" layer="95" font="vector"/>
</instance>
<instance part="HEATER" gate="G$1" x="33.02" y="83.82" smashed="yes">
<attribute name="VALUE" x="30.48" y="78.994" size="1.778" layer="96" font="vector"/>
<attribute name="NAME" x="30.48" y="89.408" size="1.778" layer="95" font="vector"/>
</instance>
<instance part="H1" gate="G$1" x="38.1" y="109.22" smashed="yes">
<attribute name="NAME" x="40.132" y="109.8042" size="1.778" layer="95"/>
<attribute name="VALUE" x="40.132" y="106.7562" size="1.778" layer="96"/>
</instance>
<instance part="H2" gate="G$1" x="45.72" y="109.22" smashed="yes">
<attribute name="NAME" x="47.752" y="109.8042" size="1.778" layer="95"/>
<attribute name="VALUE" x="47.752" y="106.7562" size="1.778" layer="96"/>
</instance>
<instance part="H3" gate="G$1" x="53.34" y="109.22" smashed="yes">
<attribute name="NAME" x="55.372" y="109.8042" size="1.778" layer="95"/>
<attribute name="VALUE" x="55.372" y="106.7562" size="1.778" layer="96"/>
</instance>
</instances>
<busses>
</busses>
<nets>
<net name="N$1" class="0">
<segment>
<pinref part="MS1" gate="G$1" pin="GPIOSDA"/>
<pinref part="TC_AMP" gate="G$1" pin="4"/>
<wire x1="109.22" y1="33.02" x2="129.54" y2="33.02" width="0.1524" layer="91"/>
</segment>
</net>
<net name="N$2" class="0">
<segment>
<pinref part="MS1" gate="G$1" pin="GPIOSCL"/>
<pinref part="TC_AMP" gate="G$1" pin="3"/>
<wire x1="109.22" y1="35.56" x2="129.54" y2="35.56" width="0.1524" layer="91"/>
</segment>
</net>
<net name="GND" class="0">
<segment>
<pinref part="MS1" gate="G$1" pin="GND"/>
<wire x1="66.04" y1="63.5" x2="63.5" y2="63.5" width="0.1524" layer="91"/>
<label x="63.5" y="63.5" size="1.778" layer="95" rot="R180" xref="yes"/>
</segment>
<segment>
<pinref part="TC_AMP" gate="G$1" pin="2"/>
<wire x1="129.54" y1="38.1" x2="127" y2="38.1" width="0.1524" layer="91"/>
<label x="127" y="38.1" size="1.778" layer="95" rot="R180" xref="yes"/>
</segment>
<segment>
<pinref part="VOLT_REG" gate="G$1" pin="3"/>
<wire x1="129.54" y1="63.5" x2="127" y2="63.5" width="0.1524" layer="91"/>
<label x="127" y="63.5" size="1.778" layer="95" rot="R180" xref="yes"/>
</segment>
<segment>
<pinref part="IRLB8721" gate="G$1" pin="1"/>
<wire x1="40.64" y1="66.04" x2="43.18" y2="66.04" width="0.1524" layer="91"/>
<label x="43.18" y="66.04" size="1.778" layer="95" ratio="15" xref="yes"/>
</segment>
</net>
<net name="3V" class="0">
<segment>
<pinref part="MS1" gate="G$1" pin="3V"/>
<wire x1="66.04" y1="68.58" x2="60.96" y2="68.58" width="0.1524" layer="91"/>
<wire x1="60.96" y1="68.58" x2="60.96" y2="81.28" width="0.1524" layer="91"/>
<wire x1="60.96" y1="81.28" x2="111.76" y2="81.28" width="0.1524" layer="91"/>
<wire x1="111.76" y1="81.28" x2="111.76" y2="40.64" width="0.1524" layer="91"/>
<pinref part="TC_AMP" gate="G$1" pin="1"/>
<wire x1="111.76" y1="40.64" x2="129.54" y2="40.64" width="0.1524" layer="91"/>
</segment>
</net>
<net name="VBAT" class="0">
<segment>
<pinref part="VOLT_REG" gate="G$1" pin="2"/>
<wire x1="129.54" y1="66.04" x2="114.3" y2="66.04" width="0.1524" layer="91"/>
<pinref part="MS1" gate="G$1" pin="VBAT"/>
<wire x1="114.3" y1="66.04" x2="114.3" y2="60.96" width="0.1524" layer="91"/>
<wire x1="114.3" y1="60.96" x2="109.22" y2="60.96" width="0.1524" layer="91"/>
</segment>
</net>
<net name="N$5" class="0">
<segment>
<pinref part="IRLB8721" gate="G$1" pin="3"/>
<wire x1="40.64" y1="71.12" x2="53.34" y2="71.12" width="0.1524" layer="91"/>
<wire x1="53.34" y1="71.12" x2="53.34" y2="48.26" width="0.1524" layer="91"/>
<pinref part="MS1" gate="G$1" pin="GPIOA5"/>
<wire x1="53.34" y1="48.26" x2="66.04" y2="48.26" width="0.1524" layer="91"/>
</segment>
</net>
<net name="N$3" class="0">
<segment>
<pinref part="VOLT_REG" gate="G$1" pin="4"/>
<wire x1="129.54" y1="60.96" x2="116.84" y2="60.96" width="0.1524" layer="91"/>
<wire x1="116.84" y1="60.96" x2="116.84" y2="86.36" width="0.1524" layer="91"/>
<wire x1="116.84" y1="86.36" x2="40.64" y2="86.36" width="0.1524" layer="91"/>
<pinref part="HEATER" gate="G$1" pin="2"/>
</segment>
</net>
<net name="N$4" class="0">
<segment>
<pinref part="IRLB8721" gate="G$1" pin="2"/>
<wire x1="43.18" y1="68.58" x2="40.64" y2="68.58" width="0.1524" layer="91"/>
<pinref part="HEATER" gate="G$1" pin="1"/>
<wire x1="40.64" y1="83.82" x2="43.18" y2="83.82" width="0.1524" layer="91"/>
<wire x1="43.18" y1="83.82" x2="43.18" y2="68.58" width="0.1524" layer="91"/>
</segment>
</net>
</nets>
</sheet>
</sheets>
</schematic>
</drawing>
<compatibility>
<note version="8.3" severity="warning">
Since Version 8.3, EAGLE supports URNs for individual library
assets (packages, symbols, and devices). The URNs of those assets
will not be understood (or retained) with this version.
</note>
</compatibility>
</eagle>
